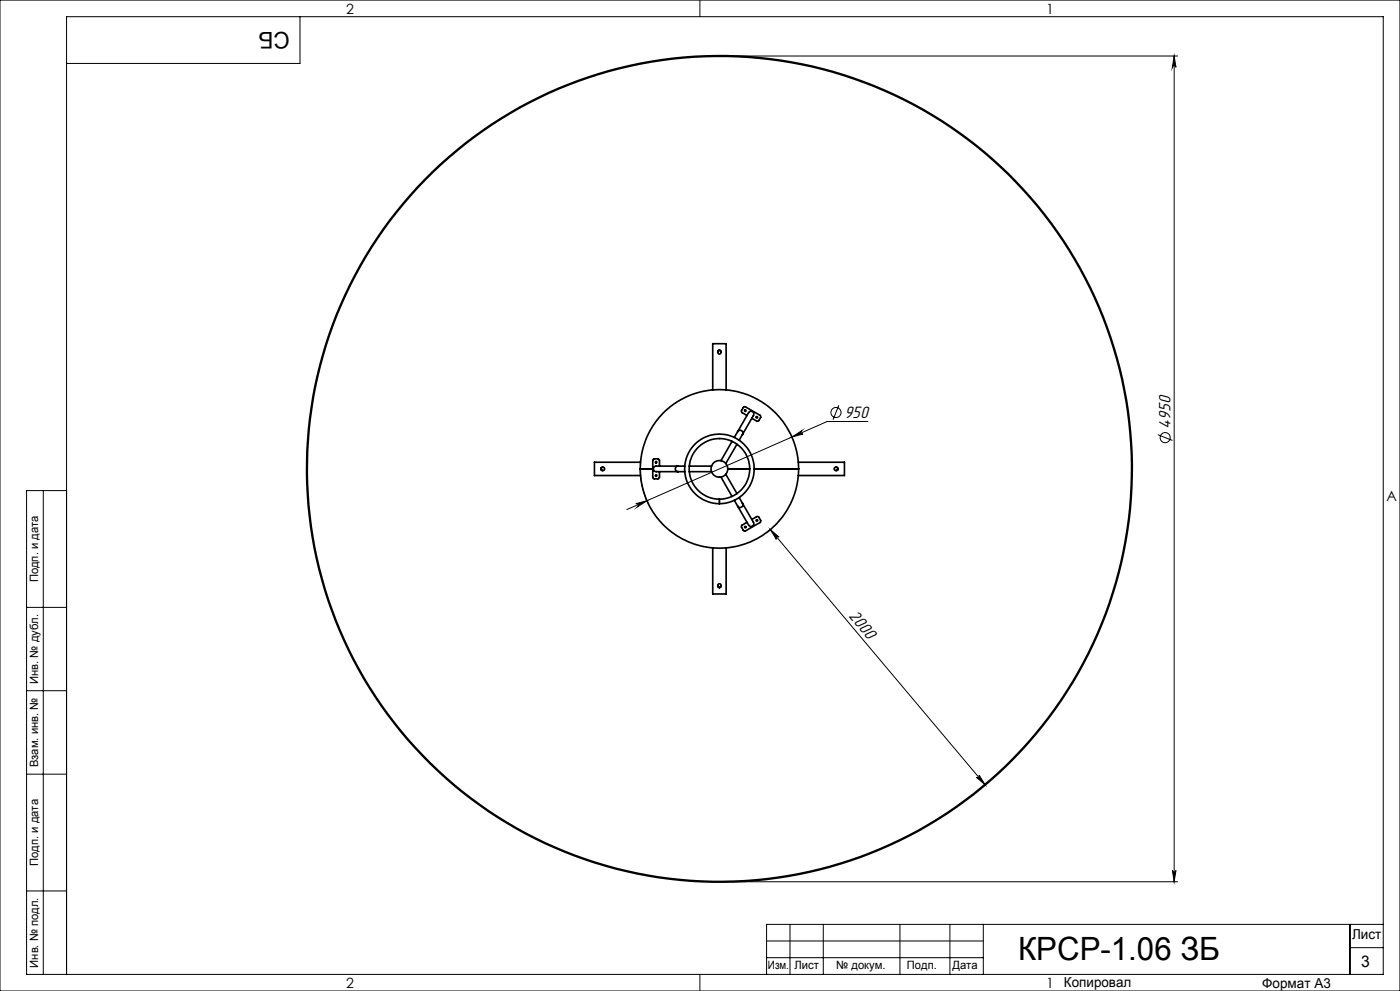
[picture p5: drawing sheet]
<svg xmlns="http://www.w3.org/2000/svg" width="420mm" height="297mm" viewBox="0 0 420 297" stroke-linecap="round" stroke-linejoin="round" font-family="sans-serif">
<g fill="none" stroke="#000" stroke-width=".3">
<path d="M0 0h420v297h-420zM90 5v14h-70M210 0v5M215.8 16.8h137.5M352.2 16.8l.6 3.4a.53 .53 0 0 0-.6-.5 .53 .53 0 0 0-.5 .5zM352.2 16.8v247.5M237.6 131l2.9-1.9a.52 .52 0 0 0-.3 .7 .52 .52 0 0 0 .7 .3zM251.6 121.5l-1.7 4.3M260.4 126.3h-12.3l-60 26.4M347.4 130.3l4.3 1.7M13 147v145M20 147h-12v145h407v-287h-395v287"/>
<path d="M190.7 151l3.4-.9-2.9 1.8a.54 .54 0 0 0 .2-.7 .54 .54 0 0 0-.7-.2zM192.1 140.5l.1 2.2 .4 2.9 .8 2.7 1.1 2.7M230.4 159.3l.7-.6 64.4 76.5-.8 .7M231.1 158.7l2.6 2.3a.53 .53 0 0 0-.7-.1 .53 .53 0 0 0-.1 .7zM8 182h12M8 207h12M8 232h12M292.9 232.9a.53 .53 0 0 0 .7 .1 .53 .53 0 0 0 .1-.7l1.8 2.9zM8 267h12M215.8 264.3h137.5M237 277v15M247 277v15"/>
<path d="M270 277v15M285 277v15M295 277v15M351.7 260.9a.53 .53 0 0 0 .5 .5 .53 .53 0 0 0 .6-.5l-.6 3.4zM405 277v15M415 277h-185v15M210 292v5M230 282h65M230 287h65M405 284h10"/>
<circle cx="250.8" cy="123.6" r="1.52"/>
<circle cx="349.5" cy="131.2" r="1.52"/>
</g>
<circle cx="215.8" cy="140.5" r="123.7" fill="none" stroke="#000" stroke-width=".7" stroke-linecap="butt"/>
<g fill="#000">
<path d="M190.7 151a.54 .54 0 0 1 .7 .2 .54 .54 0 0 1-.2 .7l2.9-1.8zM237.6 131l3.3-.9a.52 .52 0 0 1-.7-.3 .52 .52 0 0 1 .3-.7z"/>
<path d="M231.1 158.7l2.6 2.3a.53 .53 0 0 0-.7-.1 .53 .53 0 0 0-.1 .7zM292.9 232.9a.53 .53 0 0 0 .7 .1 .53 .53 0 0 0 .1-.7l1.8 2.9z"/>
<path d="M351.7 260.9a.53 .53 0 0 0 .5 .5 .53 .53 0 0 0 .6-.5l-.6 3.4zM352.2 16.8l.6 3.4a.53 .53 0 0 0-.6-.5 .53 .53 0 0 0-.5 .5z"/>
</g>
<g fill="none" stroke="#000" stroke-width=".5">
<path d="M213.8 116.9v-13.9h4v13.9M215.3 105.5a.5 .5 0 0 1 .5-.5 .5 .5 0 0 1 .5 .5M192.2 138.5h-13.9v4h13.9M197.8 139.7l-.1-2-.4-.2-1.3 .1-.2 .3v5.2l.2 .3h1.7l.1-2M203.4 139.7h2M203.4 139.7h-6.6a.83 .83 0 0 0-.8 .8 .83 .83 0 0 0 .8 .9h6.6M203.4 139.7a.83 .83 0 0 0-.8 .8 .83 .83 0 0 0 .8 .9M206.8 139.7h6.7M219.6 132.3l-3.3 5.8M221.1 133.1l-3.4 5.8M221.3 129.4l-1 1.7M221.3 129.4l3.3-5.7a.84 .84 0 0 1 1.1-.3 .84 .84 0 0 1 .3 1.1l-3.3 5.7"/>
<path d="M221.3 129.4a.84 .84 0 0 1 1.1-.3 .84 .84 0 0 1 .3 1.1M222.7 130.2l-.9 1.7M224.1 124.5l-1.7-1.1 .6-1.3 .4-.2 4.6 2.6 .2 .3-.5 1.2-.4 .3-1.7-.9M239.5 138.5h13.8v4h-13.8M180.9 140a.51 .51 0 0 0-.6 .5 .51 .51 0 0 0 .6 .5M192.1 140.5a23.7 23.7 0 0 1 23.7-23.7 23.7 23.7 0 0 1 23.8 23.7M192.1 140.5a23.7 23.7 0 0 0 23.7 23.8 23.7 23.7 0 0 0 23.8-23.8M192.1 140.5h3.7M203.4 141.4h2M206.8 141.4h6.7M215.8 149.6v1.4M216.3 143l3.3 5.8"/>
<path d="M217.7 142.1l3.4 5.8M218.3 140.5h6.6M220.3 149.9l1 1.8M221.8 149.1l.9 1.7M222.7 150.8l3.3 5.7a.84 .84 0 0 1-.3 1.2 .84 .84 0 0 1-1.1-.3l-3.3-5.7M222.7 150.8a.84 .84 0 0 1-.3 1.2 .84 .84 0 0 1-1.1-.3M225.6 155.7l1.8-.9 .8 1.4-.2 .4-4.6 2.6-.4-.2-.6-1.3 1.7-1.2M226.2 140.5h13.4M250.8 140a.51 .51 0 0 1 .6 .5 .51 .51 0 0 1-.6 .5M213.8 164.2v13.8h4v-13.8M215.3 175.5l.1 .4 .4 .2M216.3 175.5l-.1 .4-.4 .2"/>
<circle cx="215.8" cy="105.5" r=".54"/>
<circle cx="196.8" cy="138.5" r=".22"/>
<circle cx="223.6" cy="123.1" r=".22"/>
<circle cx="227.1" cy="125.1" r=".22"/>
<circle cx="180.8" cy="140.5" r=".55"/>
<circle cx="196.8" cy="142.5" r=".24"/>
<circle cx="215.8" cy="140.5" r="9.1"/>
<circle cx="215.8" cy="140.5" r="2.49"/>
<circle cx="215.8" cy="140.5" r="10.4"/>
<circle cx="223.6" cy="158" r=".22"/>
<circle cx="227.1" cy="156" r=".23"/>
<circle cx="250.9" cy="140.5" r=".55"/>
<circle cx="215.8" cy="175.6" r=".54"/>
</g>
<text font-size="9.6" x="305.4" y="287.8">КРСР-1.06 ЗБ</text>
<text font-size="6.9" x="86.9" y="9.4" transform="rotate(-180 86.9 9.4)">СБ</text>
<g font-size="5.1">
<text x="253.3" y="125.2">950</text>
<text x="351.1" y="128.6" transform="rotate(-90 351.1 128.6)">4950</text>
<text x="254.4" y="184.6" transform="rotate(50 254.4 184.6)">2000</text>
</g>
<text font-size="4.8" x="408.3" y="289.7">3</text>
<g font-size="4.2">
<text x="103.8" y="4.2">2</text>
<text x="313.8" y="4.2">1</text>
<text x="415.9" y="150.2">A</text>
<text x="103.8" y="296.2">2</text>
<text x="313.8" y="296.2">1</text>
</g>
<g font-size="4.1">
<text x="405.6" y="281.5">Лист</text>
<text x="319.2" y="295.9">Копировал</text>
<text x="378.7" y="296">Формат А3</text>
</g>
<g font-size="3.4">
<text x="11.4" y="174.5" transform="rotate(-90 11.4 174.5)">Подп. и дата</text>
<text x="11.4" y="205" transform="rotate(-90 11.4 205)">Инв. № дубл.</text>
<text x="11.4" y="229.9" transform="rotate(-90 11.4 229.9)">Взам. инв. №</text>
<text x="11.4" y="259.5" transform="rotate(-90 11.4 259.5)">Подп. и дата</text>
<text x="11.4" y="290" transform="rotate(-90 11.4 290)">Инв. № подл.</text>
<text x="230.4" y="290.4">Изм.</text>
<text x="238.3" y="290.4">Лист</text>
<text x="250.9" y="290.4">№ докум.</text>
<text x="272.1" y="290.4">Подп.</text>
<text x="285.7" y="290.5">Дата</text>
</g>
</svg>
